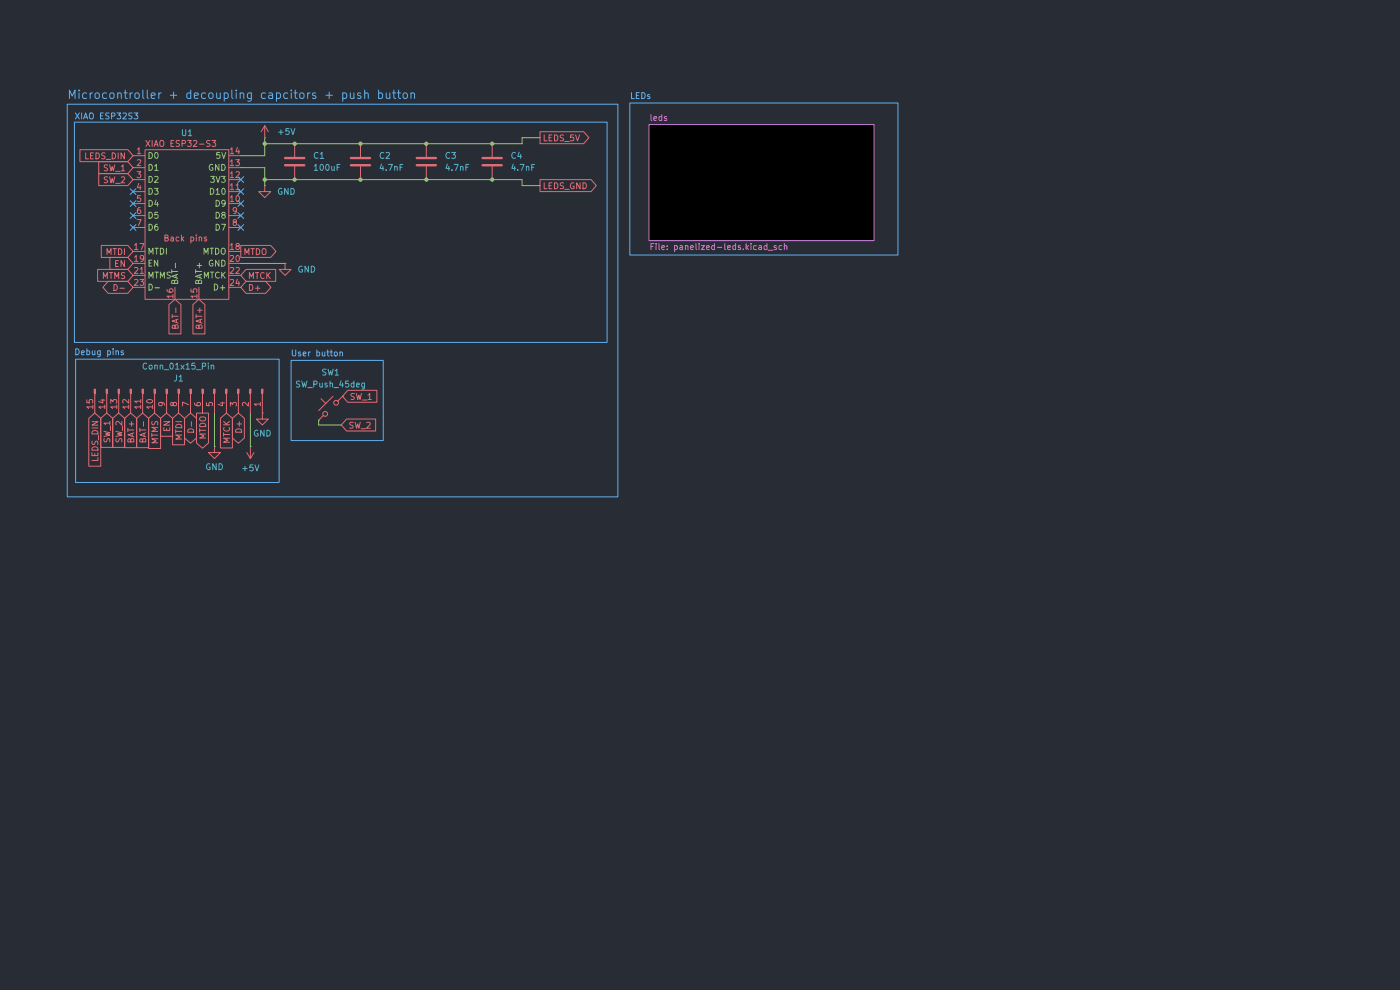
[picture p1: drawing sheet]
(kicad_sch
 (version 20231120)
 (generator "eeschema")
 (generator_version "8.0")
 (paper "A4")
 (lib_symbols
  (symbol "Connector:Conn_01x15_Pin"
   (pin_names
    (offset 1.016) hide) (exclude_from_sim no) (in_bom yes) (on_board yes)
   (property "Reference" "J" (at 0 20.32 0) (effects (font (size 1.27 1.27))))
   (property "Value" "Conn_01x15_Pin" (at 0 -20.32 0) (effects (font (size 1.27 1.27))))
   (property "Footprint" "" (at 0 0 0) (effects (font (size 1.27 1.27)) (hide yes)))
   (property "Datasheet" "~" (at 0 0 0) (effects (font (size 1.27 1.27)) (hide yes)))
   (property "Description" "Generic connector, single row, 01x15, script generated" (at 0 0 0) (effects (font (size 1.27 1.27)) (hide yes)))
   (property "ki_locked" "" (at 0 0 0) (effects (font (size 1.27 1.27))))
   (symbol "Conn_01x15_Pin_1_1"
    (polyline (pts (xy 1.27 -17.78) (xy 0.8636 -17.78)) (stroke (width 0.1524) (type default)) (fill (type none)))
    (polyline (pts (xy 1.27 -15.24) (xy 0.8636 -15.24)) (stroke (width 0.1524) (type default)) (fill (type none)))
    (polyline (pts (xy 1.27 -12.7) (xy 0.8636 -12.7)) (stroke (width 0.1524) (type default)) (fill (type none)))
    (polyline (pts (xy 1.27 -10.16) (xy 0.8636 -10.16)) (stroke (width 0.1524) (type default)) (fill (type none)))
    (polyline (pts (xy 1.27 -7.62) (xy 0.8636 -7.62)) (stroke (width 0.1524) (type default)) (fill (type none)))
    (polyline (pts (xy 1.27 -5.08) (xy 0.8636 -5.08)) (stroke (width 0.1524) (type default)) (fill (type none)))
    (polyline (pts (xy 1.27 -2.54) (xy 0.8636 -2.54)) (stroke (width 0.1524) (type default)) (fill (type none)))
    (polyline (pts (xy 1.27 0) (xy 0.8636 0)) (stroke (width 0.1524) (type default)) (fill (type none)))
    (polyline (pts (xy 1.27 2.54) (xy 0.8636 2.54)) (stroke (width 0.1524) (type default)) (fill (type none)))
    (polyline (pts (xy 1.27 5.08) (xy 0.8636 5.08)) (stroke (width 0.1524) (type default)) (fill (type none)))
    (polyline (pts (xy 1.27 7.62) (xy 0.8636 7.62)) (stroke (width 0.1524) (type default)) (fill (type none)))
    (polyline (pts (xy 1.27 10.16) (xy 0.8636 10.16)) (stroke (width 0.1524) (type default)) (fill (type none)))
    (polyline (pts (xy 1.27 12.7) (xy 0.8636 12.7)) (stroke (width 0.1524) (type default)) (fill (type none)))
    (polyline (pts (xy 1.27 15.24) (xy 0.8636 15.24)) (stroke (width 0.1524) (type default)) (fill (type none)))
    (polyline (pts (xy 1.27 17.78) (xy 0.8636 17.78)) (stroke (width 0.1524) (type default)) (fill (type none)))
    (rectangle (start 0.8636 -17.653) (end 0 -17.907) (stroke (width 0.1524) (type default)) (fill (type outline)))
    (rectangle (start 0.8636 -15.113) (end 0 -15.367) (stroke (width 0.1524) (type default)) (fill (type outline)))
    (rectangle (start 0.8636 -12.573) (end 0 -12.827) (stroke (width 0.1524) (type default)) (fill (type outline)))
    (rectangle (start 0.8636 -10.033) (end 0 -10.287) (stroke (width 0.1524) (type default)) (fill (type outline)))
    (rectangle (start 0.8636 -7.493) (end 0 -7.747) (stroke (width 0.1524) (type default)) (fill (type outline)))
    (rectangle (start 0.8636 -4.953) (end 0 -5.207) (stroke (width 0.1524) (type default)) (fill (type outline)))
    (rectangle (start 0.8636 -2.413) (end 0 -2.667) (stroke (width 0.1524) (type default)) (fill (type outline)))
    (rectangle (start 0.8636 0.127) (end 0 -0.127) (stroke (width 0.1524) (type default)) (fill (type outline)))
    (rectangle (start 0.8636 2.667) (end 0 2.413) (stroke (width 0.1524) (type default)) (fill (type outline)))
    (rectangle (start 0.8636 5.207) (end 0 4.953) (stroke (width 0.1524) (type default)) (fill (type outline)))
    (rectangle (start 0.8636 7.747) (end 0 7.493) (stroke (width 0.1524) (type default)) (fill (type outline)))
    (rectangle (start 0.8636 10.287) (end 0 10.033) (stroke (width 0.1524) (type default)) (fill (type outline)))
    (rectangle (start 0.8636 12.827) (end 0 12.573) (stroke (width 0.1524) (type default)) (fill (type outline)))
    (rectangle (start 0.8636 15.367) (end 0 15.113) (stroke (width 0.1524) (type default)) (fill (type outline)))
    (rectangle (start 0.8636 17.907) (end 0 17.653) (stroke (width 0.1524) (type default)) (fill (type outline)))
    (pin passive line (at 5.08 17.78 180) (length 3.81) (name "Pin_1" (effects (font (size 1.27 1.27)))) (number "1" (effects (font (size 1.27 1.27)))))
    (pin passive line (at 5.08 -5.08 180) (length 3.81) (name "Pin_10" (effects (font (size 1.27 1.27)))) (number "10" (effects (font (size 1.27 1.27)))))
    (pin passive line (at 5.08 -7.62 180) (length 3.81) (name "Pin_11" (effects (font (size 1.27 1.27)))) (number "11" (effects (font (size 1.27 1.27)))))
    (pin passive line (at 5.08 -10.16 180) (length 3.81) (name "Pin_12" (effects (font (size 1.27 1.27)))) (number "12" (effects (font (size 1.27 1.27)))))
    (pin passive line (at 5.08 -12.7 180) (length 3.81) (name "Pin_13" (effects (font (size 1.27 1.27)))) (number "13" (effects (font (size 1.27 1.27)))))
    (pin passive line (at 5.08 -15.24 180) (length 3.81) (name "Pin_14" (effects (font (size 1.27 1.27)))) (number "14" (effects (font (size 1.27 1.27)))))
    (pin passive line (at 5.08 -17.78 180) (length 3.81) (name "Pin_15" (effects (font (size 1.27 1.27)))) (number "15" (effects (font (size 1.27 1.27)))))
    (pin passive line (at 5.08 15.24 180) (length 3.81) (name "Pin_2" (effects (font (size 1.27 1.27)))) (number "2" (effects (font (size 1.27 1.27)))))
    (pin passive line (at 5.08 12.7 180) (length 3.81) (name "Pin_3" (effects (font (size 1.27 1.27)))) (number "3" (effects (font (size 1.27 1.27)))))
    (pin passive line (at 5.08 10.16 180) (length 3.81) (name "Pin_4" (effects (font (size 1.27 1.27)))) (number "4" (effects (font (size 1.27 1.27)))))
    (pin passive line (at 5.08 7.62 180) (length 3.81) (name "Pin_5" (effects (font (size 1.27 1.27)))) (number "5" (effects (font (size 1.27 1.27)))))
    (pin passive line (at 5.08 5.08 180) (length 3.81) (name "Pin_6" (effects (font (size 1.27 1.27)))) (number "6" (effects (font (size 1.27 1.27)))))
    (pin passive line (at 5.08 2.54 180) (length 3.81) (name "Pin_7" (effects (font (size 1.27 1.27)))) (number "7" (effects (font (size 1.27 1.27)))))
    (pin passive line (at 5.08 0 180) (length 3.81) (name "Pin_8" (effects (font (size 1.27 1.27)))) (number "8" (effects (font (size 1.27 1.27)))))
    (pin passive line (at 5.08 -2.54 180) (length 3.81) (name "Pin_9" (effects (font (size 1.27 1.27)))) (number "9" (effects (font (size 1.27 1.27)))))))
  (symbol "Device:C"
   (pin_numbers hide)
   (pin_names
    (offset 0.254)) (exclude_from_sim no) (in_bom yes) (on_board yes)
   (property "Reference" "C" (at 0.635 2.54 0) (effects (font (size 1.27 1.27)) (justify left)))
   (property "Value" "C" (at 0.635 -2.54 0) (effects (font (size 1.27 1.27)) (justify left)))
   (property "Footprint" "" (at 0.9652 -3.81 0) (effects (font (size 1.27 1.27)) (hide yes)))
   (property "Datasheet" "~" (at 0 0 0) (effects (font (size 1.27 1.27)) (hide yes)))
   (property "Description" "Unpolarized capacitor" (at 0 0 0) (effects (font (size 1.27 1.27)) (hide yes)))
   (symbol "C_0_1"
    (polyline (pts (xy -2.032 -0.762) (xy 2.032 -0.762)) (stroke (width 0.508) (type default)) (fill (type none)))
    (polyline (pts (xy -2.032 0.762) (xy 2.032 0.762)) (stroke (width 0.508) (type default)) (fill (type none))))
   (symbol "C_1_1"
    (pin passive line (at 0 3.81 270) (length 2.794) (name "~" (effects (font (size 1.27 1.27)))) (number "1" (effects (font (size 1.27 1.27)))))
    (pin passive line (at 0 -3.81 90) (length 2.794) (name "~" (effects (font (size 1.27 1.27)))) (number "2" (effects (font (size 1.27 1.27)))))))
  (symbol "Switch:SW_Push_45deg"
   (pin_numbers hide)
   (pin_names
    (offset 1.016) hide) (exclude_from_sim no) (in_bom yes) (on_board yes)
   (property "Reference" "SW" (at 3.048 1.016 0) (effects (font (size 1.27 1.27)) (justify left)))
   (property "Value" "SW_Push_45deg" (at 0 -3.81 0) (effects (font (size 1.27 1.27))))
   (property "Footprint" "" (at 0 0 0) (effects (font (size 1.27 1.27)) (hide yes)))
   (property "Datasheet" "~" (at 0 0 0) (effects (font (size 1.27 1.27)) (hide yes)))
   (property "Description" "Push button switch, normally open, two pins, 45° tilted" (at 0 0 0) (effects (font (size 1.27 1.27)) (hide yes)))
   (symbol "SW_Push_45deg_0_1"
    (circle (center -1.1684 1.1684) (radius 0.508) (stroke (width 0) (type default)) (fill (type none)))
    (polyline (pts (xy -0.508 2.54) (xy 2.54 -0.508)) (stroke (width 0) (type default)) (fill (type none)))
    (polyline (pts (xy 1.016 1.016) (xy 2.032 2.032)) (stroke (width 0) (type default)) (fill (type none)))
    (polyline (pts (xy -2.54 2.54) (xy -1.524 1.524) (xy -1.524 1.524)) (stroke (width 0) (type default)) (fill (type none)))
    (polyline (pts (xy 1.524 -1.524) (xy 2.54 -2.54) (xy 2.54 -2.54) (xy 2.54 -2.54)) (stroke (width 0) (type default)) (fill (type none)))
    (circle (center 1.143 -1.1938) (radius 0.508) (stroke (width 0) (type default)) (fill (type none)))
    (pin passive line (at -2.54 2.54 0) (length 0) (name "1" (effects (font (size 1.27 1.27)))) (number "1" (effects (font (size 1.27 1.27)))))
    (pin passive line (at 2.54 -2.54 180) (length 0) (name "2" (effects (font (size 1.27 1.27)))) (number "2" (effects (font (size 1.27 1.27)))))))
  (symbol "led-glasses:XIAO_ESP32S3" (exclude_from_sim no) (in_bom yes) (on_board yes)
   (property "Reference" "U" (at 0 -6.858 0) (effects (font (size 1.27 1.27))))
   (property "Value" "" (at -5.08 10.668 0) (effects (font (size 1.27 1.27))))
   (property "Footprint" "" (at -5.08 10.668 0) (effects (font (size 1.27 1.27)) (hide yes)))
   (property "Datasheet" "" (at -5.08 10.668 0) (effects (font (size 1.27 1.27)) (hide yes)))
   (property "Description" "" (at -5.08 10.668 0) (effects (font (size 1.27 1.27)) (hide yes)))
   (symbol "XIAO_ESP32S3_0_1"
    (rectangle (start -8.89 7.62) (end 8.89 -24.13) (stroke (width 0) (type default)) (fill (type none))))
   (symbol "XIAO_ESP32S3_1_1"
    (text "Back pins" (at -0.254 -11.176 0) (effects (font (size 1.27 1.27))))
    (text "XIAO ESP32-S3\n" (at -1.27 8.89 0) (effects (font (size 1.27 1.27))))
    (pin bidirectional line (at -11.43 6.35 0) (length 2.54) (name "D0" (effects (font (size 1.27 1.27)))) (number "1" (effects (font (size 1.27 1.27)))))
    (pin bidirectional line (at 11.43 -3.81 180) (length 2.54) (name "D9" (effects (font (size 1.27 1.27)))) (number "10" (effects (font (size 1.27 1.27)))))
    (pin bidirectional line (at 11.43 -1.27 180) (length 2.54) (name "D10" (effects (font (size 1.27 1.27)))) (number "11" (effects (font (size 1.27 1.27)))))
    (pin power_in line (at 11.43 1.27 180) (length 2.54) (name "3V3" (effects (font (size 1.27 1.27)))) (number "12" (effects (font (size 1.27 1.27)))))
    (pin passive line (at 11.43 3.81 180) (length 2.54) (name "GND" (effects (font (size 1.27 1.27)))) (number "13" (effects (font (size 1.27 1.27)))))
    (pin power_in line (at 11.43 6.35 180) (length 2.54) (name "5V" (effects (font (size 1.27 1.27)))) (number "14" (effects (font (size 1.27 1.27)))))
    (pin power_in line (at 2.54 -24.13 90) (length 2.54) (name "BAT+" (effects (font (size 1.27 1.27)))) (number "15" (effects (font (size 1.27 1.27)))))
    (pin power_in line (at -2.54 -24.13 90) (length 2.54) (name "BAT-" (effects (font (size 1.27 1.27)))) (number "16" (effects (font (size 1.27 1.27)))))
    (pin input line (at -11.43 -13.97 0) (length 2.54) (name "MTDI" (effects (font (size 1.27 1.27)))) (number "17" (effects (font (size 1.27 1.27)))))
    (pin output line (at 11.43 -13.97 180) (length 2.54) (name "MTDO" (effects (font (size 1.27 1.27)))) (number "18" (effects (font (size 1.27 1.27)))))
    (pin input line (at -11.43 -16.51 0) (length 2.54) (name "EN" (effects (font (size 1.27 1.27)))) (number "19" (effects (font (size 1.27 1.27)))))
    (pin bidirectional line (at -11.43 3.81 0) (length 2.54) (name "D1" (effects (font (size 1.27 1.27)))) (number "2" (effects (font (size 1.27 1.27)))))
    (pin passive line (at 11.43 -16.51 180) (length 2.54) (name "GND" (effects (font (size 1.27 1.27)))) (number "20" (effects (font (size 1.27 1.27)))))
    (pin input line (at -11.43 -19.05 0) (length 2.54) (name "MTMS" (effects (font (size 1.27 1.27)))) (number "21" (effects (font (size 1.27 1.27)))))
    (pin output line (at 11.43 -19.05 180) (length 2.54) (name "MTCK" (effects (font (size 1.27 1.27)))) (number "22" (effects (font (size 1.27 1.27)))))
    (pin bidirectional line (at -11.43 -21.59 0) (length 2.54) (name "D-" (effects (font (size 1.27 1.27)))) (number "23" (effects (font (size 1.27 1.27)))))
    (pin bidirectional line (at 11.43 -21.59 180) (length 2.54) (name "D+" (effects (font (size 1.27 1.27)))) (number "24" (effects (font (size 1.27 1.27)))))
    (pin bidirectional line (at -11.43 1.27 0) (length 2.54) (name "D2" (effects (font (size 1.27 1.27)))) (number "3" (effects (font (size 1.27 1.27)))))
    (pin bidirectional line (at -11.43 -1.27 0) (length 2.54) (name "D3" (effects (font (size 1.27 1.27)))) (number "4" (effects (font (size 1.27 1.27)))))
    (pin bidirectional line (at -11.43 -3.81 0) (length 2.54) (name "D4" (effects (font (size 1.27 1.27)))) (number "5" (effects (font (size 1.27 1.27)))))
    (pin bidirectional line (at -11.43 -6.35 0) (length 2.54) (name "D5" (effects (font (size 1.27 1.27)))) (number "6" (effects (font (size 1.27 1.27)))))
    (pin bidirectional line (at -11.43 -8.89 0) (length 2.54) (name "D6" (effects (font (size 1.27 1.27)))) (number "7" (effects (font (size 1.27 1.27)))))
    (pin bidirectional line (at 11.43 -8.89 180) (length 2.54) (name "D7" (effects (font (size 1.27 1.27)))) (number "8" (effects (font (size 1.27 1.27)))))
    (pin bidirectional line (at 11.43 -6.35 180) (length 2.54) (name "D8" (effects (font (size 1.27 1.27)))) (number "9" (effects (font (size 1.27 1.27)))))))
  (symbol "power:+5V"
   (power)
   (pin_numbers hide)
   (pin_names
    (offset 0) hide) (exclude_from_sim no) (in_bom yes) (on_board yes)
   (property "Reference" "#PWR" (at 0 -3.81 0) (effects (font (size 1.27 1.27)) (hide yes)))
   (property "Value" "+5V" (at 0 3.556 0) (effects (font (size 1.27 1.27))))
   (property "Footprint" "" (at 0 0 0) (effects (font (size 1.27 1.27)) (hide yes)))
   (property "Datasheet" "" (at 0 0 0) (effects (font (size 1.27 1.27)) (hide yes)))
   (property "Description" "Power symbol creates a global label with name \"+5V\"" (at 0 0 0) (effects (font (size 1.27 1.27)) (hide yes)))
   (symbol "+5V_0_1"
    (polyline (pts (xy -0.762 1.27) (xy 0 2.54)) (stroke (width 0) (type default)) (fill (type none)))
    (polyline (pts (xy 0 0) (xy 0 2.54)) (stroke (width 0) (type default)) (fill (type none)))
    (polyline (pts (xy 0 2.54) (xy 0.762 1.27)) (stroke (width 0) (type default)) (fill (type none))))
   (symbol "+5V_1_1"
    (pin power_in line (at 0 0 90) (length 0) (name "~" (effects (font (size 1.27 1.27)))) (number "1" (effects (font (size 1.27 1.27)))))))
  (symbol "power:GND"
   (power)
   (pin_numbers hide)
   (pin_names
    (offset 0) hide) (exclude_from_sim no) (in_bom yes) (on_board yes)
   (property "Reference" "#PWR" (at 0 -6.35 0) (effects (font (size 1.27 1.27)) (hide yes)))
   (property "Value" "GND" (at 0 -3.81 0) (effects (font (size 1.27 1.27))))
   (property "Footprint" "" (at 0 0 0) (effects (font (size 1.27 1.27)) (hide yes)))
   (property "Datasheet" "" (at 0 0 0) (effects (font (size 1.27 1.27)) (hide yes)))
   (property "Description" "Power symbol creates a global label with name \"GND\" , ground" (at 0 0 0) (effects (font (size 1.27 1.27)) (hide yes)))
   (symbol "GND_0_1"
    (polyline (pts (xy 0 0) (xy 0 -1.27) (xy 1.27 -1.27) (xy 0 -2.54) (xy -1.27 -1.27) (xy 0 -1.27)) (stroke (width 0) (type default)) (fill (type none))))
   (symbol "GND_1_1"
    (pin power_in line (at 0 0 270) (length 0) (name "~" (effects (font (size 1.27 1.27)))) (number "1" (effects (font (size 1.27 1.27))))))))
 (junction
  (at 104.394 30.48)
  (diameter 0)
  (color 0 0 0 0))
 (junction
  (at 90.424 38.1)
  (diameter 0)
  (color 0 0 0 0))
 (junction
  (at 90.424 30.48)
  (diameter 0)
  (color 0 0 0 0))
 (junction
  (at 62.484 30.48)
  (diameter 0)
  (color 0 0 0 0))
 (junction
  (at 76.454 38.1)
  (diameter 0)
  (color 0 0 0 0))
 (junction
  (at 56.134 38.1)
  (diameter 0)
  (color 0 0 0 0))
 (junction
  (at 104.394 38.1)
  (diameter 0)
  (color 0 0 0 0))
 (junction
  (at 56.134 30.48)
  (diameter 0)
  (color 0 0 0 0))
 (junction
  (at 76.454 30.48)
  (diameter 0)
  (color 0 0 0 0))
 (junction
  (at 62.484 38.1)
  (diameter 0)
  (color 0 0 0 0))
 (no_connect
  (at 51.054 40.64))
 (no_connect
  (at 28.194 48.26))
 (no_connect
  (at 51.054 45.72))
 (no_connect
  (at 28.194 43.18))
 (no_connect
  (at 51.054 38.1))
 (no_connect
  (at 51.054 43.18))
 (no_connect
  (at 51.054 48.26))
 (no_connect
  (at 28.194 40.64))
 (no_connect
  (at 28.194 45.72))
 (wire
  (pts (xy 110.744 39.37) (xy 110.744 38.1))
  (stroke (width 0) (type default)))
 (wire
  (pts (xy 76.454 38.1) (xy 90.424 38.1))
  (stroke (width 0) (type default)))
 (wire
  (pts (xy 67.564 90.17) (xy 67.564 89.154))
  (stroke (width 0) (type default)))
 (wire
  (pts (xy 90.424 38.1) (xy 104.394 38.1))
  (stroke (width 0) (type default)))
 (wire
  (pts (xy 53.086 94.742) (xy 53.086 87.63))
  (stroke (width 0) (type default)))
 (wire
  (pts (xy 104.394 30.48) (xy 110.744 30.48))
  (stroke (width 0) (type default)))
 (wire
  (pts (xy 110.744 29.21) (xy 114.554 29.21))
  (stroke (width 0) (type default)))
 (wire
  (pts (xy 62.484 38.1) (xy 76.454 38.1))
  (stroke (width 0) (type default)))
 (wire
  (pts (xy 60.452 55.88) (xy 51.054 55.88))
  (stroke (width 0) (type default)))
 (wire
  (pts (xy 114.554 39.37) (xy 110.744 39.37))
  (stroke (width 0) (type default)))
 (wire
  (pts (xy 45.466 94.742) (xy 45.466 87.63))
  (stroke (width 0) (type default)))
 (wire
  (pts (xy 56.134 30.48) (xy 62.484 30.48))
  (stroke (width 0) (type default)))
 (wire
  (pts (xy 90.424 30.48) (xy 104.394 30.48))
  (stroke (width 0) (type default)))
 (wire
  (pts (xy 76.454 30.48) (xy 90.424 30.48))
  (stroke (width 0) (type default)))
 (wire
  (pts (xy 72.39 90.17) (xy 67.564 90.17))
  (stroke (width 0) (type default)))
 (wire
  (pts (xy 56.134 30.48) (xy 56.134 33.02))
  (stroke (width 0) (type default)))
 (wire
  (pts (xy 56.134 30.48) (xy 56.134 29.21))
  (stroke (width 0) (type default)))
 (wire
  (pts (xy 56.134 35.56) (xy 56.134 38.1))
  (stroke (width 0) (type default)))
 (wire
  (pts (xy 62.484 30.48) (xy 76.454 30.48))
  (stroke (width 0) (type default)))
 (wire
  (pts (xy 56.134 35.56) (xy 51.054 35.56))
  (stroke (width 0) (type default)))
 (wire
  (pts (xy 56.134 33.02) (xy 51.054 33.02))
  (stroke (width 0) (type default)))
 (wire
  (pts (xy 56.134 39.37) (xy 56.134 38.1))
  (stroke (width 0) (type default)))
 (wire
  (pts (xy 56.134 38.1) (xy 62.484 38.1))
  (stroke (width 0) (type default)))
 (wire
  (pts (xy 110.744 29.21) (xy 110.744 30.48))
  (stroke (width 0) (type default)))
 (wire
  (pts (xy 104.394 38.1) (xy 110.744 38.1))
  (stroke (width 0) (type default)))
 (rectangle
  (start 15.748 25.908)
  (end 128.778 72.644)
  (stroke (width 0) (type default))
  (fill (type none)))
 (rectangle
  (start 14.224 22.098)
  (end 131.064 105.41)
  (stroke (width 0) (type default))
  (fill (type none)))
 (rectangle
  (start 61.722 76.454)
  (end 81.28 93.472)
  (stroke (width 0) (type default))
  (fill (type none)))
 (rectangle
  (start 16.002 76.2)
  (end 59.182 102.362)
  (stroke (width 0) (type default))
  (fill (type none)))
 (rectangle
  (start 133.604 21.844)
  (end 190.5 54.102)
  (stroke (width 0) (type default))
  (fill (type none)))
 (text "Microcontroller + decoupling capcitors + push button"
  (exclude_from_sim no)
  (at 51.308 20.32 0)
  (effects (font (size 1.778 1.778))))
 (text "User button"
  (exclude_from_sim no)
  (at 67.31 75.184 0)
  (effects (font (size 1.27 1.27))))
 (text "XIAO ESP32S3"
  (exclude_from_sim no)
  (at 22.606 24.892 0)
  (effects (font (size 1.27 1.27))))
 (text "Debug pins"
  (exclude_from_sim no)
  (at 21.082 74.93 0)
  (effects (font (size 1.27 1.27))))
 (text "LEDs"
  (exclude_from_sim no)
  (at 135.89 20.574 0)
  (effects (font (size 1.27 1.27))))
 (global_label "MTCK"
  (shape input)
  (at 48.006 87.63 270)
  (fields_autoplaced yes)
  (effects (font (size 1.27 1.27)) (justify right))
  (property "Intersheetrefs" "${INTERSHEET_REFS}" (at 48.006 95.5742 90) (effects (font (size 1.27 1.27)) (justify right) (hide yes))))
 (global_label "EN"
  (shape input)
  (at 28.194 55.88 180)
  (fields_autoplaced yes)
  (effects (font (size 1.27 1.27)) (justify right))
  (property "Intersheetrefs" "${INTERSHEET_REFS}" (at 22.7293 55.88 0) (effects (font (size 1.27 1.27)) (justify right) (hide yes))))
 (global_label "MTMS"
  (shape input)
  (at 32.766 87.63 270)
  (fields_autoplaced yes)
  (effects (font (size 1.27 1.27)) (justify right))
  (property "Intersheetrefs" "${INTERSHEET_REFS}" (at 32.766 95.6951 90) (effects (font (size 1.27 1.27)) (justify right) (hide yes))))
 (global_label "MTCK"
  (shape input)
  (at 51.054 58.42 0)
  (fields_autoplaced yes)
  (effects (font (size 1.27 1.27)) (justify left))
  (property "Intersheetrefs" "${INTERSHEET_REFS}" (at 58.9982 58.42 0) (effects (font (size 1.27 1.27)) (justify left) (hide yes))))
 (global_label "D-"
  (shape bidirectional)
  (at 28.194 60.96 180)
  (fields_autoplaced yes)
  (effects (font (size 1.27 1.27)) (justify right))
  (property "Intersheetrefs" "${INTERSHEET_REFS}" (at 21.2551 60.96 0) (effects (font (size 1.27 1.27)) (justify right) (hide yes))))
 (global_label "MTDO"
  (shape output)
  (at 42.926 87.63 270)
  (fields_autoplaced yes)
  (effects (font (size 1.27 1.27)) (justify right))
  (property "Intersheetrefs" "${INTERSHEET_REFS}" (at 42.926 95.6347 90) (effects (font (size 1.27 1.27)) (justify right) (hide yes))))
 (global_label "MTDO"
  (shape output)
  (at 51.054 53.34 0)
  (fields_autoplaced yes)
  (effects (font (size 1.27 1.27)) (justify left))
  (property "Intersheetrefs" "${INTERSHEET_REFS}" (at 59.0587 53.34 0) (effects (font (size 1.27 1.27)) (justify left) (hide yes))))
 (global_label "MTDI"
  (shape input)
  (at 37.846 87.63 270)
  (fields_autoplaced yes)
  (effects (font (size 1.27 1.27)) (justify right))
  (property "Intersheetrefs" "${INTERSHEET_REFS}" (at 37.846 94.909 90) (effects (font (size 1.27 1.27)) (justify right) (hide yes))))
 (global_label "LEDS_DIN"
  (shape input)
  (at 20.066 87.63 270)
  (fields_autoplaced yes)
  (effects (font (size 1.27 1.27)) (justify right))
  (property "Intersheetrefs" "${INTERSHEET_REFS}" (at 20.066 99.4447 90) (effects (font (size 1.27 1.27)) (justify right) (hide yes))))
 (global_label "SW_1"
  (shape input)
  (at 72.644 84.074 0)
  (fields_autoplaced yes)
  (effects (font (size 1.27 1.27)) (justify left))
  (property "Intersheetrefs" "${INTERSHEET_REFS}" (at 80.4672 84.074 0) (effects (font (size 1.27 1.27)) (justify left) (hide yes))))
 (global_label "EN"
  (shape input)
  (at 35.306 87.63 270)
  (fields_autoplaced yes)
  (effects (font (size 1.27 1.27)) (justify right))
  (property "Intersheetrefs" "${INTERSHEET_REFS}" (at 35.306 93.0947 90) (effects (font (size 1.27 1.27)) (justify right) (hide yes))))
 (global_label "MTMS"
  (shape input)
  (at 28.194 58.42 180)
  (fields_autoplaced yes)
  (effects (font (size 1.27 1.27)) (justify right))
  (property "Intersheetrefs" "${INTERSHEET_REFS}" (at 20.1289 58.42 0) (effects (font (size 1.27 1.27)) (justify right) (hide yes))))
 (global_label "BAT+"
  (shape input)
  (at 27.686 87.63 270)
  (fields_autoplaced yes)
  (effects (font (size 1.27 1.27)) (justify right))
  (property "Intersheetrefs" "${INTERSHEET_REFS}" (at 27.686 95.5138 90) (effects (font (size 1.27 1.27)) (justify right) (hide yes))))
 (global_label "D+"
  (shape bidirectional)
  (at 50.546 87.63 270)
  (fields_autoplaced yes)
  (effects (font (size 1.27 1.27)) (justify right))
  (property "Intersheetrefs" "${INTERSHEET_REFS}" (at 50.546 94.5689 90) (effects (font (size 1.27 1.27)) (justify right) (hide yes))))
 (global_label "SW_2"
  (shape input)
  (at 28.194 38.1 180)
  (fields_autoplaced yes)
  (effects (font (size 1.27 1.27)) (justify right))
  (property "Intersheetrefs" "${INTERSHEET_REFS}" (at 20.3708 38.1 0) (effects (font (size 1.27 1.27)) (justify right) (hide yes))))
 (global_label "SW_2"
  (shape input)
  (at 25.146 87.63 270)
  (fields_autoplaced yes)
  (effects (font (size 1.27 1.27)) (justify right))
  (property "Intersheetrefs" "${INTERSHEET_REFS}" (at 25.146 95.4532 90) (effects (font (size 1.27 1.27)) (justify right) (hide yes))))
 (global_label "LEDS_5V"
  (shape output)
  (at 114.554 29.21 0)
  (fields_autoplaced yes)
  (effects (font (size 1.27 1.27)) (justify left))
  (property "Intersheetrefs" "${INTERSHEET_REFS}" (at 125.4615 29.21 0) (effects (font (size 1.27 1.27)) (justify left) (hide yes))))
 (global_label "SW_2"
  (shape input)
  (at 72.39 90.17 0)
  (fields_autoplaced yes)
  (effects (font (size 1.27 1.27)) (justify left))
  (property "Intersheetrefs" "${INTERSHEET_REFS}" (at 80.2132 90.17 0) (effects (font (size 1.27 1.27)) (justify left) (hide yes))))
 (global_label "SW_1"
  (shape input)
  (at 22.606 87.63 270)
  (fields_autoplaced yes)
  (effects (font (size 1.27 1.27)) (justify right))
  (property "Intersheetrefs" "${INTERSHEET_REFS}" (at 22.606 95.4532 90) (effects (font (size 1.27 1.27)) (justify right) (hide yes))))
 (global_label "SW_1"
  (shape input)
  (at 28.194 35.56 180)
  (fields_autoplaced yes)
  (effects (font (size 1.27 1.27)) (justify right))
  (property "Intersheetrefs" "${INTERSHEET_REFS}" (at 20.3708 35.56 0) (effects (font (size 1.27 1.27)) (justify right) (hide yes))))
 (global_label "BAT+"
  (shape input)
  (at 42.164 63.5 270)
  (fields_autoplaced yes)
  (effects (font (size 1.27 1.27)) (justify right))
  (property "Intersheetrefs" "${INTERSHEET_REFS}" (at 42.164 71.3838 90) (effects (font (size 1.27 1.27)) (justify right) (hide yes))))
 (global_label "BAT-"
  (shape input)
  (at 37.084 63.5 270)
  (fields_autoplaced yes)
  (effects (font (size 1.27 1.27)) (justify right))
  (property "Intersheetrefs" "${INTERSHEET_REFS}" (at 37.084 71.3838 90) (effects (font (size 1.27 1.27)) (justify right) (hide yes))))
 (global_label "D+"
  (shape bidirectional)
  (at 51.054 60.96 0)
  (fields_autoplaced yes)
  (effects (font (size 1.27 1.27)) (justify left))
  (property "Intersheetrefs" "${INTERSHEET_REFS}" (at 57.9929 60.96 0) (effects (font (size 1.27 1.27)) (justify left) (hide yes))))
 (global_label "BAT-"
  (shape input)
  (at 30.226 87.63 270)
  (fields_autoplaced yes)
  (effects (font (size 1.27 1.27)) (justify right))
  (property "Intersheetrefs" "${INTERSHEET_REFS}" (at 30.226 95.5138 90) (effects (font (size 1.27 1.27)) (justify right) (hide yes))))
 (global_label "LEDS_GND"
  (shape output)
  (at 114.554 39.37 0)
  (fields_autoplaced yes)
  (effects (font (size 1.27 1.27)) (justify left))
  (property "Intersheetrefs" "${INTERSHEET_REFS}" (at 127.0339 39.37 0) (effects (font (size 1.27 1.27)) (justify left) (hide yes))))
 (global_label "MTDI"
  (shape input)
  (at 28.194 53.34 180)
  (fields_autoplaced yes)
  (effects (font (size 1.27 1.27)) (justify right))
  (property "Intersheetrefs" "${INTERSHEET_REFS}" (at 20.915 53.34 0) (effects (font (size 1.27 1.27)) (justify right) (hide yes))))
 (global_label "D-"
  (shape bidirectional)
  (at 40.386 87.63 270)
  (fields_autoplaced yes)
  (effects (font (size 1.27 1.27)) (justify right))
  (property "Intersheetrefs" "${INTERSHEET_REFS}" (at 40.386 94.5689 90) (effects (font (size 1.27 1.27)) (justify right) (hide yes))))
 (global_label "LEDS_DIN"
  (shape input)
  (at 28.194 33.02 180)
  (fields_autoplaced yes)
  (effects (font (size 1.27 1.27)) (justify right))
  (property "Intersheetrefs" "${INTERSHEET_REFS}" (at 16.3793 33.02 0) (effects (font (size 1.27 1.27)) (justify right) (hide yes))))
 (symbol
  (lib_id "power:GND")
  (at 45.466 94.742 0)
  (unit 1)
  (exclude_from_sim no)
  (in_bom yes)
  (on_board yes)
  (dnp no)
  (fields_autoplaced yes)
  (property "Reference" "#PWR06" (at 45.466 101.092 0) (effects (font (size 1.27 1.27)) (hide yes)))
  (property "Value" "GND" (at 45.466 99.06 0) (effects (font (size 1.27 1.27))))
  (property "Footprint" "" (at 45.466 94.742 0) (effects (font (size 1.27 1.27)) (hide yes)))
  (property "Datasheet" "" (at 45.466 94.742 0) (effects (font (size 1.27 1.27)) (hide yes)))
  (property "Description" "Power symbol creates a global label with name \"GND\" , ground" (at 45.466 94.742 0) (effects (font (size 1.27 1.27)) (hide yes)))
  (pin "1"))
 (symbol
  (lib_id "led-glasses:XIAO_ESP32S3")
  (at 39.624 39.37 0)
  (unit 1)
  (exclude_from_sim no)
  (in_bom yes)
  (on_board yes)
  (dnp no)
  (property "Reference" "U1" (at 39.624 28.194 0) (effects (font (size 1.27 1.27))))
  (property "Value" "~" (at 39.5684 27.94 0) (effects (font (size 1.27 1.27))))
  (property "Footprint" "led-glasses-custom:XIAO-ESP32S3-SMD" (at 34.544 28.702 0) (effects (font (size 1.27 1.27)) (hide yes)))
  (property "Datasheet" "" (at 34.544 28.702 0) (effects (font (size 1.27 1.27)) (hide yes)))
  (property "Description" "" (at 34.544 28.702 0) (effects (font (size 1.27 1.27)) (hide yes)))
  (pin "3")
  (pin "8")
  (pin "7")
  (pin "13")
  (pin "1")
  (pin "12")
  (pin "11")
  (pin "10")
  (pin "14")
  (pin "5")
  (pin "6")
  (pin "2")
  (pin "9")
  (pin "4")
  (pin "19")
  (pin "17")
  (pin "23")
  (pin "21")
  (pin "16")
  (pin "20")
  (pin "24")
  (pin "15")
  (pin "22")
  (pin "18"))
 (symbol
  (lib_id "power:+5V")
  (at 53.086 94.742 180)
  (unit 1)
  (exclude_from_sim no)
  (in_bom yes)
  (on_board yes)
  (dnp no)
  (fields_autoplaced yes)
  (property "Reference" "#PWR04" (at 53.086 90.932 0) (effects (font (size 1.27 1.27)) (hide yes)))
  (property "Value" "+5V" (at 53.086 99.314 0) (effects (font (size 1.27 1.27))))
  (property "Footprint" "" (at 53.086 94.742 0) (effects (font (size 1.27 1.27)) (hide yes)))
  (property "Datasheet" "" (at 53.086 94.742 0) (effects (font (size 1.27 1.27)) (hide yes)))
  (property "Description" "Power symbol creates a global label with name \"+5V\"" (at 53.086 94.742 0) (effects (font (size 1.27 1.27)) (hide yes)))
  (pin "1"))
 (symbol
  (lib_id "power:+5V")
  (at 56.134 29.21 0)
  (unit 1)
  (exclude_from_sim no)
  (in_bom yes)
  (on_board yes)
  (dnp no)
  (fields_autoplaced yes)
  (property "Reference" "#PWR02" (at 56.134 33.02 0) (effects (font (size 1.27 1.27)) (hide yes)))
  (property "Value" "+5V" (at 58.674 27.9399 0) (effects (font (size 1.27 1.27)) (justify left)))
  (property "Footprint" "" (at 56.134 29.21 0) (effects (font (size 1.27 1.27)) (hide yes)))
  (property "Datasheet" "" (at 56.134 29.21 0) (effects (font (size 1.27 1.27)) (hide yes)))
  (property "Description" "Power symbol creates a global label with name \"+5V\"" (at 56.134 29.21 0) (effects (font (size 1.27 1.27)) (hide yes)))
  (pin "1"))
 (symbol
  (lib_id "power:GND")
  (at 55.626 87.63 0)
  (unit 1)
  (exclude_from_sim no)
  (in_bom yes)
  (on_board yes)
  (dnp no)
  (fields_autoplaced yes)
  (property "Reference" "#PWR03" (at 55.626 93.98 0) (effects (font (size 1.27 1.27)) (hide yes)))
  (property "Value" "GND" (at 55.626 91.948 0) (effects (font (size 1.27 1.27))))
  (property "Footprint" "" (at 55.626 87.63 0) (effects (font (size 1.27 1.27)) (hide yes)))
  (property "Datasheet" "" (at 55.626 87.63 0) (effects (font (size 1.27 1.27)) (hide yes)))
  (property "Description" "Power symbol creates a global label with name \"GND\" , ground" (at 55.626 87.63 0) (effects (font (size 1.27 1.27)) (hide yes)))
  (pin "1"))
 (symbol
  (lib_id "Switch:SW_Push_45deg")
  (at 70.104 86.614 0)
  (mirror y)
  (unit 1)
  (exclude_from_sim no)
  (in_bom yes)
  (on_board yes)
  (dnp no)
  (fields_autoplaced yes)
  (property "Reference" "SW1" (at 70.104 78.994 0) (effects (font (size 1.27 1.27))))
  (property "Value" "SW_Push_45deg" (at 70.104 81.534 0) (effects (font (size 1.27 1.27))))
  (property "Footprint" "led-glasses-custom:SW-SMD_L3.9-W3.0-P4.45" (at 70.104 86.614 0) (effects (font (size 1.27 1.27)) (hide yes)))
  (property "Datasheet" "~" (at 70.104 86.614 0) (effects (font (size 1.27 1.27)) (hide yes)))
  (property "Description" "Push button switch, normally open, two pins, 45° tilted" (at 70.104 86.614 0) (effects (font (size 1.27 1.27)) (hide yes)))
  (pin "2")
  (pin "1"))
 (symbol
  (lib_id "Device:C")
  (at 62.484 34.29 0)
  (unit 1)
  (exclude_from_sim no)
  (in_bom yes)
  (on_board yes)
  (dnp no)
  (fields_autoplaced yes)
  (property "Reference" "C1" (at 66.294 33.0199 0) (effects (font (size 1.27 1.27)) (justify left)))
  (property "Value" "100uF" (at 66.294 35.5599 0) (effects (font (size 1.27 1.27)) (justify left)))
  (property "Footprint" "led-glasses-custom:Capacitor_C1206_SMD" (at 63.4492 38.1 0) (effects (font (size 1.27 1.27)) (hide yes)))
  (property "Datasheet" "~" (at 62.484 34.29 0) (effects (font (size 1.27 1.27)) (hide yes)))
  (property "Description" "Unpolarized capacitor" (at 62.484 34.29 0) (effects (font (size 1.27 1.27)) (hide yes)))
  (pin "2")
  (pin "1"))
 (symbol
  (lib_id "Device:C")
  (at 76.454 34.29 0)
  (unit 1)
  (exclude_from_sim no)
  (in_bom yes)
  (on_board yes)
  (dnp no)
  (fields_autoplaced yes)
  (property "Reference" "C2" (at 80.264 33.0199 0) (effects (font (size 1.27 1.27)) (justify left)))
  (property "Value" "4.7nF" (at 80.264 35.5599 0) (effects (font (size 1.27 1.27)) (justify left)))
  (property "Footprint" "led-glasses-custom:Capacitor_C1206_SMD" (at 77.4192 38.1 0) (effects (font (size 1.27 1.27)) (hide yes)))
  (property "Datasheet" "~" (at 76.454 34.29 0) (effects (font (size 1.27 1.27)) (hide yes)))
  (property "Description" "Unpolarized capacitor" (at 76.454 34.29 0) (effects (font (size 1.27 1.27)) (hide yes)))
  (pin "2")
  (pin "1"))
 (symbol
  (lib_id "Connector:Conn_01x15_Pin")
  (at 37.846 82.55 270)
  (unit 1)
  (exclude_from_sim no)
  (in_bom yes)
  (on_board yes)
  (dnp no)
  (fields_autoplaced yes)
  (property "Reference" "J1" (at 37.846 80.264 90) (effects (font (size 1.27 1.27))))
  (property "Value" "Conn_01x15_Pin" (at 37.846 77.724 90) (effects (font (size 1.27 1.27))))
  (property "Footprint" "Connector_PinSocket_2.54mm:PinSocket_1x15_P2.54mm_Vertical" (at 37.846 82.55 0) (effects (font (size 1.27 1.27)) (hide yes)))
  (property "Datasheet" "~" (at 37.846 82.55 0) (effects (font (size 1.27 1.27)) (hide yes)))
  (property "Description" "Generic connector, single row, 01x15, script generated" (at 37.846 82.55 0) (effects (font (size 1.27 1.27)) (hide yes)))
  (pin "2")
  (pin "4")
  (pin "6")
  (pin "15")
  (pin "9")
  (pin "8")
  (pin "12")
  (pin "3")
  (pin "5")
  (pin "11")
  (pin "7")
  (pin "1")
  (pin "13")
  (pin "10")
  (pin "14"))
 (symbol
  (lib_id "power:GND")
  (at 56.134 39.37 0)
  (unit 1)
  (exclude_from_sim no)
  (in_bom yes)
  (on_board yes)
  (dnp no)
  (fields_autoplaced yes)
  (property "Reference" "#PWR01" (at 56.134 45.72 0) (effects (font (size 1.27 1.27)) (hide yes)))
  (property "Value" "GND" (at 58.674 40.6399 0) (effects (font (size 1.27 1.27)) (justify left)))
  (property "Footprint" "" (at 56.134 39.37 0) (effects (font (size 1.27 1.27)) (hide yes)))
  (property "Datasheet" "" (at 56.134 39.37 0) (effects (font (size 1.27 1.27)) (hide yes)))
  (property "Description" "Power symbol creates a global label with name \"GND\" , ground" (at 56.134 39.37 0) (effects (font (size 1.27 1.27)) (hide yes)))
  (pin "1"))
 (symbol
  (lib_id "Device:C")
  (at 104.394 34.29 0)
  (unit 1)
  (exclude_from_sim no)
  (in_bom yes)
  (on_board yes)
  (dnp no)
  (fields_autoplaced yes)
  (property "Reference" "C4" (at 108.204 33.0199 0) (effects (font (size 1.27 1.27)) (justify left)))
  (property "Value" "4.7nF" (at 108.204 35.5599 0) (effects (font (size 1.27 1.27)) (justify left)))
  (property "Footprint" "led-glasses-custom:Capacitor_C1206_SMD" (at 105.3592 38.1 0) (effects (font (size 1.27 1.27)) (hide yes)))
  (property "Datasheet" "~" (at 104.394 34.29 0) (effects (font (size 1.27 1.27)) (hide yes)))
  (property "Description" "Unpolarized capacitor" (at 104.394 34.29 0) (effects (font (size 1.27 1.27)) (hide yes)))
  (pin "2")
  (pin "1"))
 (symbol
  (lib_id "Device:C")
  (at 90.424 34.29 0)
  (unit 1)
  (exclude_from_sim no)
  (in_bom yes)
  (on_board yes)
  (dnp no)
  (fields_autoplaced yes)
  (property "Reference" "C3" (at 94.234 33.0199 0) (effects (font (size 1.27 1.27)) (justify left)))
  (property "Value" "4.7nF" (at 94.234 35.5599 0) (effects (font (size 1.27 1.27)) (justify left)))
  (property "Footprint" "led-glasses-custom:Capacitor_C1206_SMD" (at 91.3892 38.1 0) (effects (font (size 1.27 1.27)) (hide yes)))
  (property "Datasheet" "~" (at 90.424 34.29 0) (effects (font (size 1.27 1.27)) (hide yes)))
  (property "Description" "Unpolarized capacitor" (at 90.424 34.29 0) (effects (font (size 1.27 1.27)) (hide yes)))
  (pin "2")
  (pin "1"))
 (symbol
  (lib_id "power:GND")
  (at 60.452 55.88 0)
  (unit 1)
  (exclude_from_sim no)
  (in_bom yes)
  (on_board yes)
  (dnp no)
  (fields_autoplaced yes)
  (property "Reference" "#PWR05" (at 60.452 62.23 0) (effects (font (size 1.27 1.27)) (hide yes)))
  (property "Value" "GND" (at 62.992 57.1499 0) (effects (font (size 1.27 1.27)) (justify left)))
  (property "Footprint" "" (at 60.452 55.88 0) (effects (font (size 1.27 1.27)) (hide yes)))
  (property "Datasheet" "" (at 60.452 55.88 0) (effects (font (size 1.27 1.27)) (hide yes)))
  (property "Description" "Power symbol creates a global label with name \"GND\" , ground" (at 60.452 55.88 0) (effects (font (size 1.27 1.27)) (hide yes)))
  (pin "1"))
 (sheet
  (at 137.668 26.416)
  (size 47.752 24.638)
  (fields_autoplaced yes)
  (stroke (width 0.1524) (type solid))
  (fill (color 0 0 0 0.0000))
  (property "Sheetname" "leds" (at 137.668 25.7044 0) (effects (font (size 1.27 1.27)) (justify left bottom)))
  (property "Sheetfile" "panelized-leds.kicad_sch" (at 137.668 51.6386 0) (effects (font (size 1.27 1.27)) (justify left top))))
 (sheet_instances
  (path ""
   (page "1"))))
